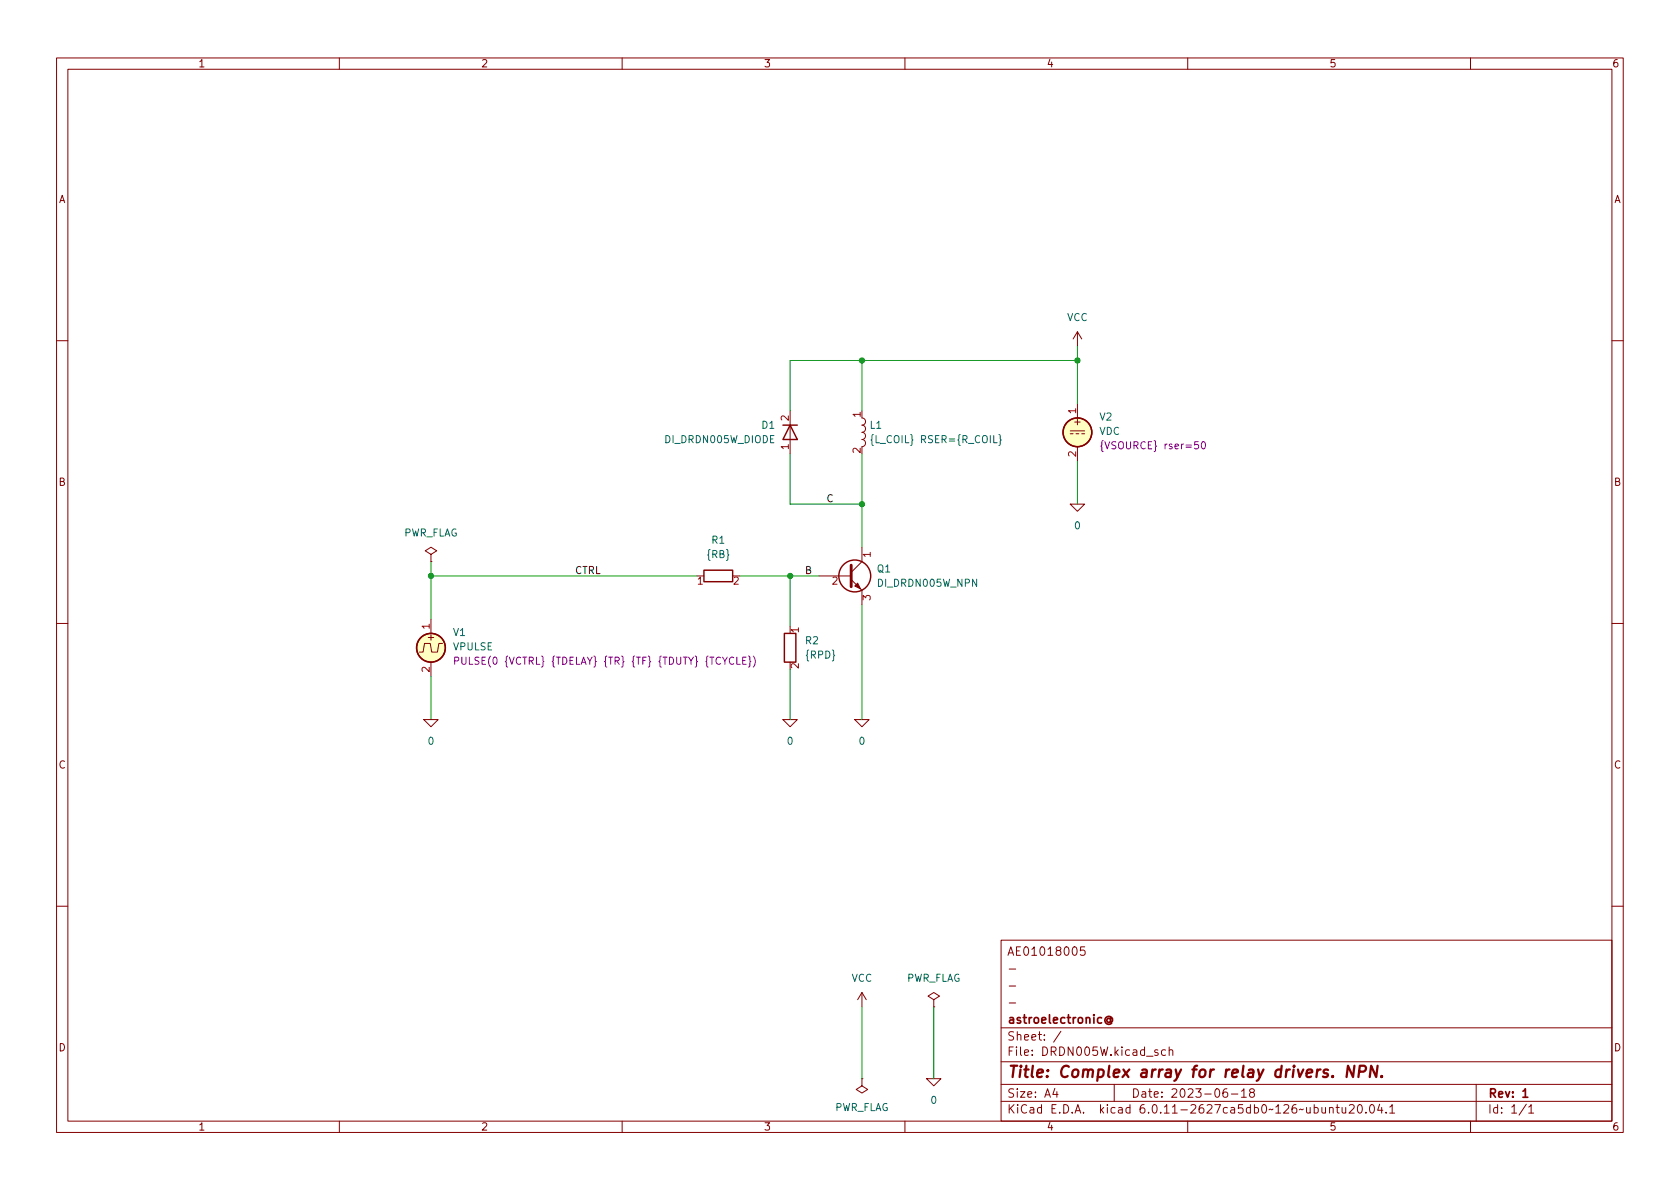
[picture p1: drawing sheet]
(kicad_sch (version 20211123) (generator eeschema)

 (paper "A4")

 (title_block
  (title "Complex array for relay drivers. NPN.")
  (date "2023-06-18")
  (rev "1")
  (company "astroelectronic@")
  (comment 1 "-")
  (comment 2 "-")
  (comment 3 "-")
  (comment 4 "AE01018005"))

 (lib_symbols
  (symbol "Device:L" (pin_names (offset 1.016) hide) (in_bom yes) (on_board yes)
   (property "Reference" "L" (id 0) (at -1.27 0 90) (effects (font (size 1.27 1.27))))
   (property "Value" "L" (id 1) (at 1.905 0 90) (effects (font (size 1.27 1.27))))
   (property "Footprint" "" (id 2) (at 0 0 0) (effects (font (size 1.27 1.27)) hide))
   (property "Datasheet" "~" (id 3) (at 0 0 0) (effects (font (size 1.27 1.27)) hide))
   (symbol "L_0_1"
    (arc (start 0 -2.54) (mid 0.635 -1.905) (end 0 -1.27) (stroke (width 0) (type default) (color 0 0 0 0)) (fill (type none)))
    (arc (start 0 -1.27) (mid 0.635 -0.635) (end 0 0) (stroke (width 0) (type default) (color 0 0 0 0)) (fill (type none)))
    (arc (start 0 0) (mid 0.635 0.635) (end 0 1.27) (stroke (width 0) (type default) (color 0 0 0 0)) (fill (type none)))
    (arc (start 0 1.27) (mid 0.635 1.905) (end 0 2.54) (stroke (width 0) (type default) (color 0 0 0 0)) (fill (type none))))
   (symbol "L_1_1"
    (pin passive line (at 0 3.81 270) (length 1.27) (name "1" (effects (font (size 1.27 1.27)))) (number "1" (effects (font (size 1.27 1.27)))))
    (pin passive line (at 0 -3.81 90) (length 1.27) (name "2" (effects (font (size 1.27 1.27)))) (number "2" (effects (font (size 1.27 1.27)))))))
  (symbol "Device:Q_NPN_CBE" (pin_names (offset 0) hide) (in_bom yes) (on_board yes)
   (property "Reference" "Q" (id 0) (at 5.08 1.27 0) (effects (font (size 1.27 1.27)) (justify left)))
   (property "Value" "Q_NPN_CBE" (id 1) (at 5.08 -1.27 0) (effects (font (size 1.27 1.27)) (justify left)))
   (property "Footprint" "" (id 2) (at 5.08 2.54 0) (effects (font (size 1.27 1.27)) hide))
   (property "Datasheet" "~" (id 3) (at 0 0 0) (effects (font (size 1.27 1.27)) hide))
   (symbol "Q_NPN_CBE_0_1"
    (polyline (pts (xy 0.635 0.635) (xy 2.54 2.54)) (stroke (width 0) (type default) (color 0 0 0 0)) (fill (type none)))
    (polyline (pts (xy 0.635 -0.635) (xy 2.54 -2.54) (xy 2.54 -2.54)) (stroke (width 0) (type default) (color 0 0 0 0)) (fill (type none)))
    (polyline (pts (xy 0.635 1.905) (xy 0.635 -1.905) (xy 0.635 -1.905)) (stroke (width 0.508) (type default) (color 0 0 0 0)) (fill (type none)))
    (polyline (pts (xy 1.27 -1.778) (xy 1.778 -1.27) (xy 2.286 -2.286) (xy 1.27 -1.778) (xy 1.27 -1.778)) (stroke (width 0) (type default) (color 0 0 0 0)) (fill (type outline)))
    (circle (center 1.27 0) (radius 2.8194) (stroke (width 0.254) (type default) (color 0 0 0 0)) (fill (type none))))
   (symbol "Q_NPN_CBE_1_1"
    (pin passive line (at 2.54 5.08 270) (length 2.54) (name "C" (effects (font (size 1.27 1.27)))) (number "1" (effects (font (size 1.27 1.27)))))
    (pin input line (at -5.08 0 0) (length 5.715) (name "B" (effects (font (size 1.27 1.27)))) (number "2" (effects (font (size 1.27 1.27)))))
    (pin passive line (at 2.54 -5.08 90) (length 2.54) (name "E" (effects (font (size 1.27 1.27)))) (number "3" (effects (font (size 1.27 1.27)))))))
  (symbol "Device:R" (pin_names (offset 0) hide) (in_bom yes) (on_board yes)
   (property "Reference" "R" (id 0) (at 2.032 0 90) (effects (font (size 1.27 1.27))))
   (property "Value" "R" (id 1) (at 0 0 90) (effects (font (size 1.27 1.27))))
   (property "Footprint" "" (id 2) (at -1.778 0 90) (effects (font (size 1.27 1.27)) hide))
   (property "Datasheet" "~" (id 3) (at 0 0 0) (effects (font (size 1.27 1.27)) hide))
   (symbol "R_0_1"
    (rectangle (start -1.016 -2.54) (end 1.016 2.54) (stroke (width 0.254) (type default) (color 0 0 0 0)) (fill (type none))))
   (symbol "R_1_1"
    (pin passive line (at 0 3.81 270) (length 1.27) (name "~" (effects (font (size 1.27 1.27)))) (number "1" (effects (font (size 1.27 1.27)))))
    (pin passive line (at 0 -3.81 90) (length 1.27) (name "~" (effects (font (size 1.27 1.27)))) (number "2" (effects (font (size 1.27 1.27)))))))
  (symbol "R_1" (pin_names (offset 0) hide) (in_bom yes) (on_board yes)
   (property "Reference" "R" (id 0) (at 2.032 0 90) (effects (font (size 1.27 1.27))))
   (property "Value" "R_1" (id 1) (at 0 0 90) (effects (font (size 1.27 1.27))))
   (property "Footprint" "" (id 2) (at -1.778 0 90) (effects (font (size 1.27 1.27)) hide))
   (property "Datasheet" "~" (id 3) (at 0 0 0) (effects (font (size 1.27 1.27)) hide))
   (symbol "R_1_0_1"
    (rectangle (start -1.016 -2.54) (end 1.016 2.54) (stroke (width 0.254) (type default) (color 0 0 0 0)) (fill (type none))))
   (symbol "R_1_1_1"
    (pin passive line (at 0 3.81 270) (length 1.27) (name "~" (effects (font (size 1.27 1.27)))) (number "1" (effects (font (size 1.27 1.27)))))
    (pin passive line (at 0 -3.81 90) (length 1.27) (name "~" (effects (font (size 1.27 1.27)))) (number "2" (effects (font (size 1.27 1.27)))))))
  (symbol "Simulation_SPICE:DIODE" (pin_names (offset 1.016) hide) (in_bom yes) (on_board yes)
   (property "Reference" "D" (id 0) (at 0 2.54 0) (effects (font (size 1.27 1.27))))
   (property "Value" "DIODE" (id 1) (at 0 -2.54 0) (effects (font (size 1.27 1.27))))
   (property "Footprint" "" (id 2) (at 0 0 0) (effects (font (size 1.27 1.27)) hide))
   (property "Datasheet" "~" (id 3) (at 0 0 0) (effects (font (size 1.27 1.27)) hide))
   (property "Spice_Netlist_Enabled" "Y" (id 4) (at 0 0 0) (effects (font (size 1.27 1.27)) (justify left) hide))
   (property "Spice_Primitive" "D" (id 5) (at 0 0 0) (effects (font (size 1.27 1.27)) (justify left) hide))
   (symbol "DIODE_0_1"
    (polyline (pts (xy 1.27 0) (xy -1.27 0)) (stroke (width 0) (type default) (color 0 0 0 0)) (fill (type none)))
    (polyline (pts (xy 1.27 1.27) (xy 1.27 -1.27)) (stroke (width 0.254) (type default) (color 0 0 0 0)) (fill (type none)))
    (polyline (pts (xy -1.27 -1.27) (xy -1.27 1.27) (xy 1.27 0) (xy -1.27 -1.27)) (stroke (width 0.254) (type default) (color 0 0 0 0)) (fill (type none))))
   (symbol "DIODE_1_1"
    (pin passive line (at -3.81 0 0) (length 2.54) (name "A" (effects (font (size 1.27 1.27)))) (number "1" (effects (font (size 1.27 1.27)))))
    (pin passive line (at 3.81 0 180) (length 2.54) (name "K" (effects (font (size 1.27 1.27)))) (number "2" (effects (font (size 1.27 1.27)))))))
  (symbol "Simulation_SPICE:VDC" (pin_names (offset 0.0254) hide) (in_bom yes) (on_board yes)
   (property "Reference" "V" (id 0) (at 2.54 2.54 0) (effects (font (size 1.27 1.27)) (justify left)))
   (property "Value" "VDC" (id 1) (at 2.54 0 0) (effects (font (size 1.27 1.27)) (justify left)))
   (property "Footprint" "" (id 2) (at 0 0 0) (effects (font (size 1.27 1.27)) hide))
   (property "Datasheet" "~" (id 3) (at 0 0 0) (effects (font (size 1.27 1.27)) hide))
   (property "Spice_Netlist_Enabled" "Y" (id 4) (at 0 0 0) (effects (font (size 1.27 1.27)) (justify left) hide))
   (property "Spice_Primitive" "V" (id 5) (at 0 0 0) (effects (font (size 1.27 1.27)) (justify left) hide))
   (property "Spice_Model" "dc(1)" (id 6) (at 2.54 -2.54 0) (effects (font (size 1.27 1.27)) (justify left)))
   (symbol "VDC_0_0"
    (polyline (pts (xy -1.27 0.254) (xy 1.27 0.254)) (stroke (width 0) (type default) (color 0 0 0 0)) (fill (type none)))
    (polyline (pts (xy -0.762 -0.254) (xy -1.27 -0.254)) (stroke (width 0) (type default) (color 0 0 0 0)) (fill (type none)))
    (polyline (pts (xy 0.254 -0.254) (xy -0.254 -0.254)) (stroke (width 0) (type default) (color 0 0 0 0)) (fill (type none)))
    (polyline (pts (xy 1.27 -0.254) (xy 0.762 -0.254)) (stroke (width 0) (type default) (color 0 0 0 0)) (fill (type none)))
    (text "+" (at 0 1.905 0) (effects (font (size 1.27 1.27)))))
   (symbol "VDC_0_1"
    (circle (center 0 0) (radius 2.54) (stroke (width 0.254) (type default) (color 0 0 0 0)) (fill (type background))))
   (symbol "VDC_1_1"
    (pin passive line (at 0 5.08 270) (length 2.54) (name "~" (effects (font (size 1.27 1.27)))) (number "1" (effects (font (size 1.27 1.27)))))
    (pin passive line (at 0 -5.08 90) (length 2.54) (name "~" (effects (font (size 1.27 1.27)))) (number "2" (effects (font (size 1.27 1.27)))))))
  (symbol "Simulation_SPICE:VPULSE" (pin_names (offset 0.0254) hide) (in_bom yes) (on_board yes)
   (property "Reference" "V" (id 0) (at 2.54 2.54 0) (effects (font (size 1.27 1.27)) (justify left)))
   (property "Value" "VPULSE" (id 1) (at 2.54 0 0) (effects (font (size 1.27 1.27)) (justify left)))
   (property "Footprint" "" (id 2) (at 0 0 0) (effects (font (size 1.27 1.27)) hide))
   (property "Datasheet" "~" (id 3) (at 0 0 0) (effects (font (size 1.27 1.27)) hide))
   (property "Spice_Netlist_Enabled" "Y" (id 4) (at 0 0 0) (effects (font (size 1.27 1.27)) (justify left) hide))
   (property "Spice_Primitive" "V" (id 5) (at 0 0 0) (effects (font (size 1.27 1.27)) (justify left) hide))
   (property "Spice_Model" "pulse(0 1 2n 2n 2n 50n 100n)" (id 6) (at 2.54 -2.54 0) (effects (font (size 1.27 1.27)) (justify left)))
   (symbol "VPULSE_0_0"
    (polyline (pts (xy -2.032 -0.762) (xy -1.397 -0.762) (xy -1.143 0.762) (xy -0.127 0.762) (xy 0.127 -0.762) (xy 1.143 -0.762) (xy 1.397 0.762) (xy 2.032 0.762)) (stroke (width 0) (type default) (color 0 0 0 0)) (fill (type none)))
    (text "+" (at 0 1.905 0) (effects (font (size 1.27 1.27)))))
   (symbol "VPULSE_0_1"
    (circle (center 0 0) (radius 2.54) (stroke (width 0.254) (type default) (color 0 0 0 0)) (fill (type background))))
   (symbol "VPULSE_1_1"
    (pin passive line (at 0 5.08 270) (length 2.54) (name "~" (effects (font (size 1.27 1.27)))) (number "1" (effects (font (size 1.27 1.27)))))
    (pin passive line (at 0 -5.08 90) (length 2.54) (name "~" (effects (font (size 1.27 1.27)))) (number "2" (effects (font (size 1.27 1.27)))))))
  (symbol "power:PWR_FLAG" (power) (pin_numbers hide) (pin_names (offset 0) hide) (in_bom yes) (on_board yes)
   (property "Reference" "#FLG" (id 0) (at 0 1.905 0) (effects (font (size 1.27 1.27)) hide))
   (property "Value" "PWR_FLAG" (id 1) (at 0 3.81 0) (effects (font (size 1.27 1.27))))
   (property "Footprint" "" (id 2) (at 0 0 0) (effects (font (size 1.27 1.27)) hide))
   (property "Datasheet" "~" (id 3) (at 0 0 0) (effects (font (size 1.27 1.27)) hide))
   (symbol "PWR_FLAG_0_0"
    (pin power_out line (at 0 0 90) (length 0) (name "pwr" (effects (font (size 1.27 1.27)))) (number "1" (effects (font (size 1.27 1.27))))))
   (symbol "PWR_FLAG_0_1"
    (polyline (pts (xy 0 0) (xy 0 1.27) (xy -1.016 1.905) (xy 0 2.54) (xy 1.016 1.905) (xy 0 1.27)) (stroke (width 0) (type default) (color 0 0 0 0)) (fill (type none)))))
  (symbol "power:VCC" (power) (pin_names (offset 0)) (in_bom yes) (on_board yes)
   (property "Reference" "#PWR" (id 0) (at 0 -3.81 0) (effects (font (size 1.27 1.27)) hide))
   (property "Value" "VCC" (id 1) (at 0 3.81 0) (effects (font (size 1.27 1.27))))
   (property "Footprint" "" (id 2) (at 0 0 0) (effects (font (size 1.27 1.27)) hide))
   (property "Datasheet" "" (id 3) (at 0 0 0) (effects (font (size 1.27 1.27)) hide))
   (symbol "VCC_0_1"
    (polyline (pts (xy -0.762 1.27) (xy 0 2.54)) (stroke (width 0) (type default) (color 0 0 0 0)) (fill (type none)))
    (polyline (pts (xy 0 0) (xy 0 2.54)) (stroke (width 0) (type default) (color 0 0 0 0)) (fill (type none)))
    (polyline (pts (xy 0 2.54) (xy 0.762 1.27)) (stroke (width 0) (type default) (color 0 0 0 0)) (fill (type none))))
   (symbol "VCC_1_1"
    (pin power_in line (at 0 0 90) (length 0) hide (name "VCC" (effects (font (size 1.27 1.27)))) (number "1" (effects (font (size 1.27 1.27)))))))
  (symbol "pspice:0" (power) (pin_names (offset 0)) (in_bom yes) (on_board yes)
   (property "Reference" "#GND" (id 0) (at 0 -2.54 0) (effects (font (size 1.27 1.27)) hide))
   (property "Value" "0" (id 1) (at 0 -1.778 0) (effects (font (size 1.27 1.27))))
   (property "Footprint" "" (id 2) (at 0 0 0) (effects (font (size 1.27 1.27)) hide))
   (property "Datasheet" "~" (id 3) (at 0 0 0) (effects (font (size 1.27 1.27)) hide))
   (symbol "0_0_1"
    (polyline (pts (xy -1.27 0) (xy 0 -1.27) (xy 1.27 0) (xy -1.27 0)) (stroke (width 0) (type default) (color 0 0 0 0)) (fill (type none))))
   (symbol "0_1_1"
    (pin power_in line (at 0 0 0) (length 0) hide (name "0" (effects (font (size 1.016 1.016)))) (number "1" (effects (font (size 1.016 1.016))))))))

 (junction (at 139.7 101.6) (diameter 0) (color 0 0 0 0))
 (junction (at 190.5 63.5) (diameter 0) (color 0 0 0 0))
 (junction (at 152.4 63.5) (diameter 0) (color 0 0 0 0))
 (junction (at 152.4 88.9) (diameter 0) (color 0 0 0 0))
 (junction (at 76.2 101.6) (diameter 0) (color 0 0 0 0))

 (wire (pts (xy 152.4 63.5) (xy 190.5 63.5)) (stroke (width 0) (type default) (color 0 0 0 0)))
 (wire (pts (xy 139.7 88.9) (xy 152.4 88.9)) (stroke (width 0) (type default) (color 0 0 0 0)))
 (wire (pts (xy 76.2 101.6) (xy 123.19 101.6)) (stroke (width 0) (type default) (color 0 0 0 0)))
 (wire (pts (xy 152.4 63.5) (xy 152.4 72.39)) (stroke (width 0) (type default) (color 0 0 0 0)))
 (wire (pts (xy 190.5 60.96) (xy 190.5 63.5)) (stroke (width 0) (type default) (color 0 0 0 0)))
 (wire (pts (xy 139.7 118.11) (xy 139.7 127)) (stroke (width 0) (type default) (color 0 0 0 0)))
 (wire (pts (xy 190.5 81.28) (xy 190.5 88.9)) (stroke (width 0) (type default) (color 0 0 0 0)))
 (wire (pts (xy 139.7 72.39) (xy 139.7 63.5)) (stroke (width 0) (type default) (color 0 0 0 0)))
 (wire (pts (xy 139.7 101.6) (xy 139.7 110.49)) (stroke (width 0) (type default) (color 0 0 0 0)))
 (wire (pts (xy 139.7 63.5) (xy 152.4 63.5)) (stroke (width 0) (type default) (color 0 0 0 0)))
 (wire (pts (xy 76.2 119.38) (xy 76.2 127)) (stroke (width 0) (type default) (color 0 0 0 0)))
 (wire (pts (xy 165.1 177.8) (xy 165.1 190.5)) (stroke (width 0) (type default) (color 0 0 0 0)))
 (wire (pts (xy 139.7 101.6) (xy 144.78 101.6)) (stroke (width 0) (type default) (color 0 0 0 0)))
 (wire (pts (xy 76.2 109.22) (xy 76.2 101.6)) (stroke (width 0) (type default) (color 0 0 0 0)))
 (wire (pts (xy 152.4 88.9) (xy 152.4 96.52)) (stroke (width 0) (type default) (color 0 0 0 0)))
 (wire (pts (xy 152.4 80.01) (xy 152.4 88.9)) (stroke (width 0) (type default) (color 0 0 0 0)))
 (wire (pts (xy 152.4 106.68) (xy 152.4 127)) (stroke (width 0) (type default) (color 0 0 0 0)))
 (wire (pts (xy 76.2 99.06) (xy 76.2 101.6)) (stroke (width 0) (type default) (color 0 0 0 0)))
 (wire (pts (xy 139.7 80.01) (xy 139.7 88.9)) (stroke (width 0) (type default) (color 0 0 0 0)))
 (wire (pts (xy 190.5 63.5) (xy 190.5 71.12)) (stroke (width 0) (type default) (color 0 0 0 0)))
 (wire (pts (xy 130.81 101.6) (xy 139.7 101.6)) (stroke (width 0) (type default) (color 0 0 0 0)))
 (wire (pts (xy 152.4 177.8) (xy 152.4 190.5)) (stroke (width 0) (type default) (color 0 0 0 0)))

 (label "CTRL" (at 101.6 101.6 0) (effects (font (size 1.27 1.27)) (justify left bottom)))
 (label "C" (at 146.05 88.9 0) (effects (font (size 1.27 1.27)) (justify left bottom)))
 (label "B" (at 142.24 101.6 0) (effects (font (size 1.27 1.27)) (justify left bottom)))

 (symbol (lib_id "Device:R") (at 139.7 114.3 0) (unit 1) (in_bom yes) (on_board yes) (fields_autoplaced)
  (property "Reference" "R2" (id 0) (at 142.24 113.0299 0) (effects (font (size 1.27 1.27)) (justify left)))
  (property "Value" "{RPD}" (id 1) (at 142.24 115.5699 0) (effects (font (size 1.27 1.27)) (justify left)))
  (property "Footprint" "" (id 2) (at 137.922 114.3 90) (effects (font (size 1.27 1.27)) hide))
  (property "Datasheet" "~" (id 3) (at 139.7 114.3 0) (effects (font (size 1.27 1.27)) hide)) (pin "1") (pin "2"))

 (symbol (lib_id "power:VCC") (at 190.5 60.96 0) (unit 1) (in_bom yes) (on_board yes) (fields_autoplaced)
  (property "Reference" "#PWR02" (id 0) (at 190.5 64.77 0) (effects (font (size 1.27 1.27)) hide))
  (property "Value" "VCC" (id 1) (at 190.5 55.88 0))
  (property "Footprint" "" (id 2) (at 190.5 60.96 0) (effects (font (size 1.27 1.27)) hide))
  (property "Datasheet" "" (id 3) (at 190.5 60.96 0) (effects (font (size 1.27 1.27)) hide)) (pin "1"))

 (symbol (lib_id "pspice:0") (at 165.1 190.5 0) (unit 1) (in_bom yes) (on_board yes) (fields_autoplaced)
  (property "Reference" "#GND05" (id 0) (at 165.1 193.04 0) (effects (font (size 1.27 1.27)) hide))
  (property "Value" "0" (id 1) (at 165.1 194.31 0))
  (property "Footprint" "" (id 2) (at 165.1 190.5 0) (effects (font (size 1.27 1.27)) hide))
  (property "Datasheet" "~" (id 3) (at 165.1 190.5 0) (effects (font (size 1.27 1.27)) hide)) (pin "1"))

 (symbol (lib_id "Device:Q_NPN_CBE") (at 149.86 101.6 0) (unit 1) (in_bom yes) (on_board yes) (fields_autoplaced)
  (property "Reference" "Q1" (id 0) (at 154.94 100.3299 0) (effects (font (size 1.27 1.27)) (justify left)))
  (property "Value" "DI_DRDN005W_NPN" (id 1) (at 154.94 102.8699 0) (effects (font (size 1.27 1.27)) (justify left)))
  (property "Footprint" "" (id 2) (at 154.94 99.06 0) (effects (font (size 1.27 1.27)) hide))
  (property "Datasheet" "~" (id 3) (at 149.86 101.6 0) (effects (font (size 1.27 1.27)) hide))
  (property "Spice_Primitive" "Q" (id 4) (at 149.86 101.6 0) (effects (font (size 1.27 1.27)) hide))
  (property "Spice_Model" "DI_DRDN005W_NPN" (id 5) (at 149.86 101.6 0) (effects (font (size 1.27 1.27)) hide))
  (property "Spice_Netlist_Enabled" "Y" (id 6) (at 149.86 101.6 0) (effects (font (size 1.27 1.27)) hide))
  (property "Spice_Lib_File" "models/DRDN005W.spice.txt" (id 7) (at 149.86 101.6 0) (effects (font (size 1.27 1.27)) hide)) (pin "1") (pin "2") (pin "3"))

 (symbol (lib_id "power:PWR_FLAG") (at 165.1 177.8 0) (unit 1) (in_bom yes) (on_board yes) (fields_autoplaced)
  (property "Reference" "#FLG03" (id 0) (at 165.1 175.895 0) (effects (font (size 1.27 1.27)) hide))
  (property "Value" "PWR_FLAG" (id 1) (at 165.1 172.72 0))
  (property "Footprint" "" (id 2) (at 165.1 177.8 0) (effects (font (size 1.27 1.27)) hide))
  (property "Datasheet" "~" (id 3) (at 165.1 177.8 0) (effects (font (size 1.27 1.27)) hide)) (pin "1"))

 (symbol (lib_id "pspice:0") (at 190.5 88.9 0) (unit 1) (in_bom yes) (on_board yes) (fields_autoplaced)
  (property "Reference" "#GND02" (id 0) (at 190.5 91.44 0) (effects (font (size 1.27 1.27)) hide))
  (property "Value" "0" (id 1) (at 190.5 92.71 0))
  (property "Footprint" "" (id 2) (at 190.5 88.9 0) (effects (font (size 1.27 1.27)) hide))
  (property "Datasheet" "~" (id 3) (at 190.5 88.9 0) (effects (font (size 1.27 1.27)) hide)) (pin "1"))

 (symbol (lib_id "pspice:0") (at 139.7 127 0) (unit 1) (in_bom yes) (on_board yes) (fields_autoplaced)
  (property "Reference" "#GND03" (id 0) (at 139.7 129.54 0) (effects (font (size 1.27 1.27)) hide))
  (property "Value" "0" (id 1) (at 139.7 130.81 0))
  (property "Footprint" "" (id 2) (at 139.7 127 0) (effects (font (size 1.27 1.27)) hide))
  (property "Datasheet" "~" (id 3) (at 139.7 127 0) (effects (font (size 1.27 1.27)) hide)) (pin "1"))

 (symbol (lib_id "power:PWR_FLAG") (at 76.2 99.06 0) (unit 1) (in_bom yes) (on_board yes) (fields_autoplaced)
  (property "Reference" "#FLG01" (id 0) (at 76.2 97.155 0) (effects (font (size 1.27 1.27)) hide))
  (property "Value" "PWR_FLAG" (id 1) (at 76.2 93.98 0))
  (property "Footprint" "" (id 2) (at 76.2 99.06 0) (effects (font (size 1.27 1.27)) hide))
  (property "Datasheet" "~" (id 3) (at 76.2 99.06 0) (effects (font (size 1.27 1.27)) hide)) (pin "1"))

 (symbol (lib_id "power:VCC") (at 152.4 177.8 0) (unit 1) (in_bom yes) (on_board yes) (fields_autoplaced)
  (property "Reference" "#PWR03" (id 0) (at 152.4 181.61 0) (effects (font (size 1.27 1.27)) hide))
  (property "Value" "VCC" (id 1) (at 152.4 172.72 0))
  (property "Footprint" "" (id 2) (at 152.4 177.8 0) (effects (font (size 1.27 1.27)) hide))
  (property "Datasheet" "" (id 3) (at 152.4 177.8 0) (effects (font (size 1.27 1.27)) hide)) (pin "1"))

 (symbol (lib_id "Simulation_SPICE:VPULSE") (at 76.2 114.3 0) (unit 1) (in_bom yes) (on_board yes) (fields_autoplaced)
  (property "Reference" "V1" (id 0) (at 80.01 111.5701 0) (effects (font (size 1.27 1.27)) (justify left)))
  (property "Value" "VPULSE" (id 1) (at 80.01 114.1101 0) (effects (font (size 1.27 1.27)) (justify left)))
  (property "Footprint" "" (id 2) (at 76.2 114.3 0) (effects (font (size 1.27 1.27)) hide))
  (property "Datasheet" "~" (id 3) (at 76.2 114.3 0) (effects (font (size 1.27 1.27)) hide))
  (property "Spice_Netlist_Enabled" "Y" (id 4) (at 76.2 114.3 0) (effects (font (size 1.27 1.27)) (justify left) hide))
  (property "Spice_Primitive" "V" (id 5) (at 76.2 114.3 0) (effects (font (size 1.27 1.27)) (justify left) hide))
  (property "Spice_Model" "PULSE(0 {VCTRL} {TDELAY} {TR} {TF} {TDUTY} {TCYCLE})" (id 6) (at 80.01 116.6501 0) (effects (font (size 1.27 1.27)) (justify left))) (pin "1") (pin "2"))

 (symbol (lib_id "pspice:0") (at 76.2 127 0) (unit 1) (in_bom yes) (on_board yes) (fields_autoplaced)
  (property "Reference" "#GND01" (id 0) (at 76.2 129.54 0) (effects (font (size 1.27 1.27)) hide))
  (property "Value" "0" (id 1) (at 76.2 130.81 0))
  (property "Footprint" "" (id 2) (at 76.2 127 0) (effects (font (size 1.27 1.27)) hide))
  (property "Datasheet" "~" (id 3) (at 76.2 127 0) (effects (font (size 1.27 1.27)) hide)) (pin "1"))

 (symbol (lib_id "Device:L") (at 152.4 76.2 0) (unit 1) (in_bom yes) (on_board yes) (fields_autoplaced)
  (property "Reference" "L1" (id 0) (at 153.67 74.9299 0) (effects (font (size 1.27 1.27)) (justify left)))
  (property "Value" "{L_COIL} RSER={R_COIL}" (id 1) (at 153.67 77.4699 0) (effects (font (size 1.27 1.27)) (justify left)))
  (property "Footprint" "" (id 2) (at 152.4 76.2 0) (effects (font (size 1.27 1.27)) hide))
  (property "Datasheet" "~" (id 3) (at 152.4 76.2 0) (effects (font (size 1.27 1.27)) hide)) (pin "1") (pin "2"))

 (symbol (lib_id "power:PWR_FLAG") (at 152.4 190.5 180) (unit 1) (in_bom yes) (on_board yes) (fields_autoplaced)
  (property "Reference" "#FLG02" (id 0) (at 152.4 192.405 0) (effects (font (size 1.27 1.27)) hide))
  (property "Value" "PWR_FLAG" (id 1) (at 152.4 195.58 0))
  (property "Footprint" "" (id 2) (at 152.4 190.5 0) (effects (font (size 1.27 1.27)) hide))
  (property "Datasheet" "~" (id 3) (at 152.4 190.5 0) (effects (font (size 1.27 1.27)) hide)) (pin "1"))

 (symbol (lib_name "R_1") (lib_id "Device:R") (at 127 101.6 90) (unit 1) (in_bom yes) (on_board yes) (fields_autoplaced)
  (property "Reference" "R1" (id 0) (at 127 95.25 90))
  (property "Value" "{RB}" (id 1) (at 127 97.79 90))
  (property "Footprint" "" (id 2) (at 127 103.378 90) (effects (font (size 1.27 1.27)) hide))
  (property "Datasheet" "~" (id 3) (at 127 101.6 0) (effects (font (size 1.27 1.27)) hide)) (pin "1") (pin "2"))

 (symbol (lib_id "pspice:0") (at 152.4 127 0) (unit 1) (in_bom yes) (on_board yes) (fields_autoplaced)
  (property "Reference" "#GND04" (id 0) (at 152.4 129.54 0) (effects (font (size 1.27 1.27)) hide))
  (property "Value" "0" (id 1) (at 152.4 130.81 0))
  (property "Footprint" "" (id 2) (at 152.4 127 0) (effects (font (size 1.27 1.27)) hide))
  (property "Datasheet" "~" (id 3) (at 152.4 127 0) (effects (font (size 1.27 1.27)) hide)) (pin "1"))

 (symbol (lib_id "Simulation_SPICE:DIODE") (at 139.7 76.2 90) (unit 1) (in_bom yes) (on_board yes) (fields_autoplaced)
  (property "Reference" "D1" (id 0) (at 137.16 74.9299 90) (effects (font (size 1.27 1.27)) (justify left)))
  (property "Value" "DI_DRDN005W_DIODE" (id 1) (at 137.16 77.4699 90) (effects (font (size 1.27 1.27)) (justify left)))
  (property "Footprint" "" (id 2) (at 139.7 76.2 0) (effects (font (size 1.27 1.27)) hide))
  (property "Datasheet" "~" (id 3) (at 139.7 76.2 0) (effects (font (size 1.27 1.27)) hide))
  (property "Spice_Netlist_Enabled" "Y" (id 4) (at 139.7 76.2 0) (effects (font (size 1.27 1.27)) (justify left) hide))
  (property "Spice_Primitive" "D" (id 5) (at 139.7 76.2 0) (effects (font (size 1.27 1.27)) (justify left) hide))
  (property "Spice_Model" "DI_DRDN005W_DIODE" (id 6) (at 139.7 76.2 0) (effects (font (size 1.27 1.27)) hide))
  (property "Spice_Lib_File" "models/DRDN005W.spice.txt" (id 7) (at 139.7 76.2 0) (effects (font (size 1.27 1.27)) hide)) (pin "1") (pin "2"))

 (symbol (lib_id "Simulation_SPICE:VDC") (at 190.5 76.2 0) (unit 1) (in_bom yes) (on_board yes) (fields_autoplaced)
  (property "Reference" "V2" (id 0) (at 194.31 73.4701 0) (effects (font (size 1.27 1.27)) (justify left)))
  (property "Value" "VDC" (id 1) (at 194.31 76.0101 0) (effects (font (size 1.27 1.27)) (justify left)))
  (property "Footprint" "" (id 2) (at 190.5 76.2 0) (effects (font (size 1.27 1.27)) hide))
  (property "Datasheet" "~" (id 3) (at 190.5 76.2 0) (effects (font (size 1.27 1.27)) hide))
  (property "Spice_Netlist_Enabled" "Y" (id 4) (at 190.5 76.2 0) (effects (font (size 1.27 1.27)) (justify left) hide))
  (property "Spice_Primitive" "V" (id 5) (at 190.5 76.2 0) (effects (font (size 1.27 1.27)) (justify left) hide))
  (property "Spice_Model" "{VSOURCE} rser=50" (id 6) (at 194.31 78.5501 0) (effects (font (size 1.27 1.27)) (justify left))) (pin "1") (pin "2"))

 (sheet_instances (path "" (page "1")))

)
